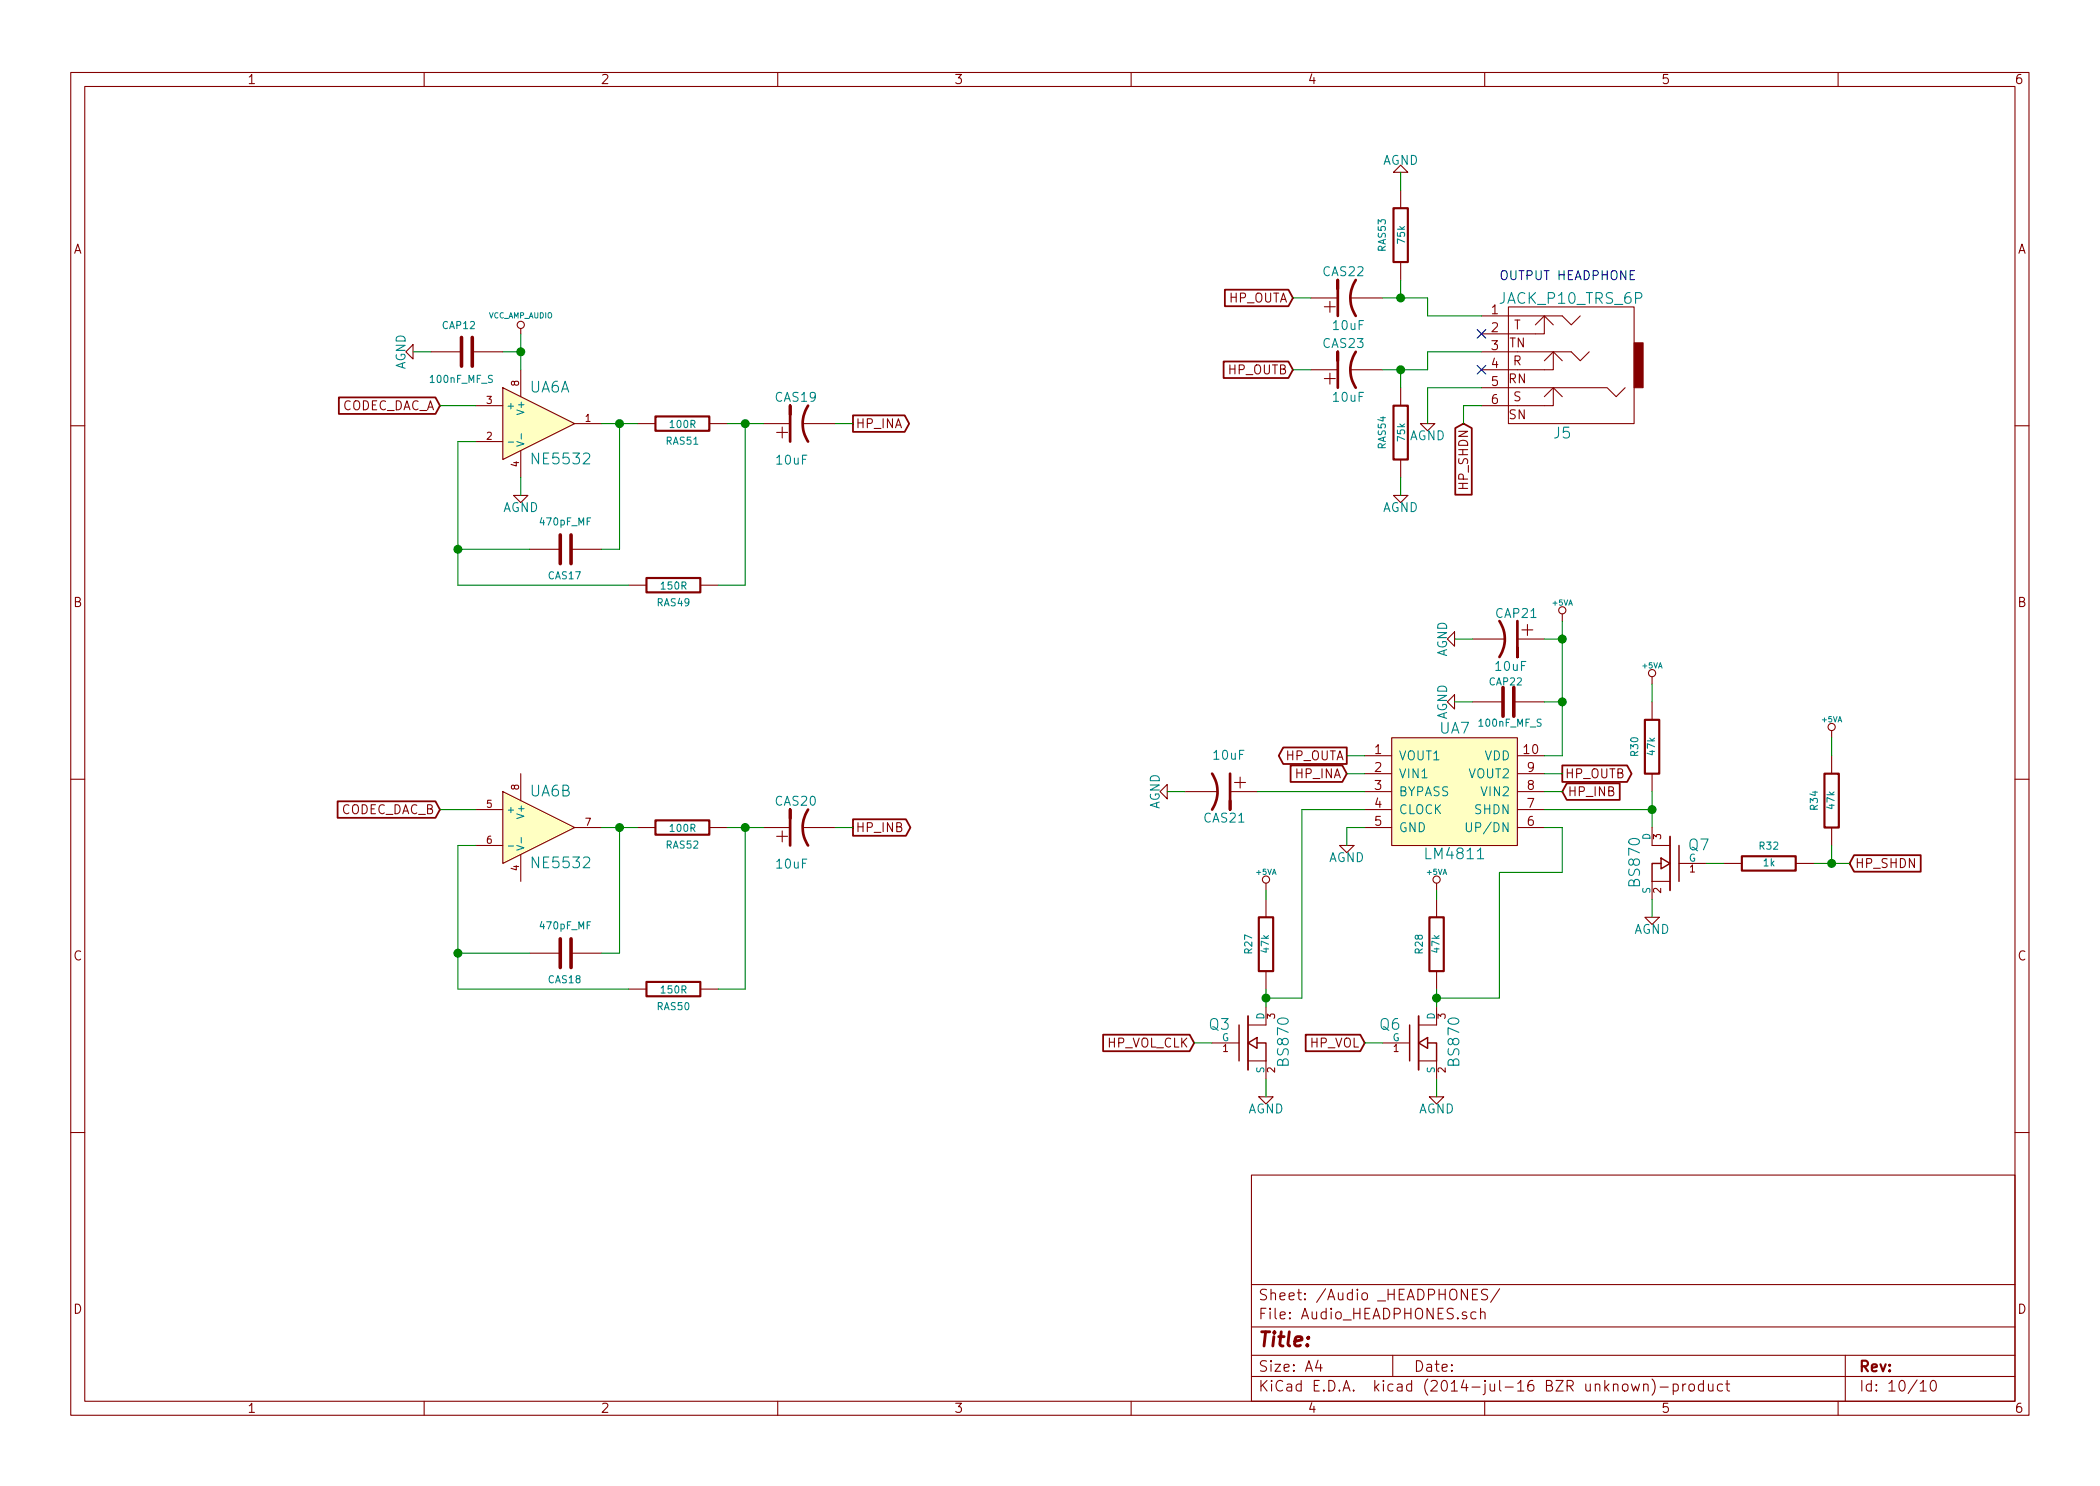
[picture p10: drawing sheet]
EESchema Schematic File Version 2
LIBS:power
LIBS:device
LIBS:transistors
LIBS:conn
LIBS:linear
LIBS:regul
LIBS:cmos4000
LIBS:adc-dac
LIBS:memory
LIBS:xilinx
LIBS:special
LIBS:microcontrollers
LIBS:dsp
LIBS:microchip
LIBS:analog_switches
LIBS:motorola
LIBS:texas
LIBS:intel
LIBS:audio
LIBS:interface
LIBS:digital-audio
LIBS:philips
LIBS:display
LIBS:cypress
LIBS:siliconi
LIBS:opto
LIBS:atmel
LIBS:contrib
LIBS:valves
LIBS:Duo_Audio_HMI_RC1A
LIBS:icnovaa20
LIBS:Duo_BottomBoard_RC1A-cache
EELAYER 25 0
EELAYER END
$Descr A4 11693 8268
encoding utf-8
Sheet 10 10
Title ""
Date ""
Rev ""
Comp ""
Comment1 ""
Comment2 ""
Comment3 ""
Comment4 ""
$EndDescr
$Comp
L JACK_P10_TRS_6P J5
U 1 1
P 8700 2000
F 0 "J5" H 8700 2400 60  0000 C CNN
F 1 "JACK_P10_TRS_6P" H 8650 1650 60  0000 C CNN
F 2 "MOD_Footprints_Lib:JACK-NMJ6HCD2_1" H 8700 2000 60  0001 C CNN
F 3 "~" H 8700 2000 60  0000 C CNN
	1    8700 2000
	-1   0    0    1   
$EndComp
$Comp
L AGND #PWR0252
U 1 1
P 7950 2350
F 0 "#PWR0252" H 7950 2350 40  0001 C CNN
F 1 "AGND" H 7950 2280 50  0000 C CNN
F 2 "~" H 7950 2350 60  0000 C CNN
F 3 "~" H 7950 2350 60  0000 C CNN
	1    7950 2350
	-1   0    0    -1  
$EndComp
NoConn ~ 8250 2050
NoConn ~ 8250 1850
$Comp
L AUDIO_OPAMP UA6
U 1 1
P 3000 2350
F 0 "UA6" H 2950 2550 60  0000 L CNN
F 1 "NE5532" H 2950 2150 60  0000 L CNN
F 2 "MOD_Footprints_Lib:SOIC8_E" H 3000 2350 60  0001 C CNN
F 3 "~" H 3000 2350 60  0000 C CNN
	1    3000 2350
	1    0    0    -1  
$EndComp
$Comp
L R RAS49
U 1 1
P 3750 3250
F 0 "RAS49" V 3850 3250 40  0000 C CNN
F 1 "150R" V 3757 3251 40  0000 C CNN
F 2 "MOD_Footprints_Lib:Resistor_PTH_6.35x2.35mm" V 3680 3250 30  0001 C CNN
F 3 "~" H 3750 3250 30  0000 C CNN
	1    3750 3250
	0    1    1    0   
$EndComp
$Comp
L AGND #PWR0253
U 1 1
P 2900 2750
F 0 "#PWR0253" H 2900 2750 40  0001 C CNN
F 1 "AGND" H 2900 2680 50  0000 C CNN
F 2 "~" H 2900 2750 60  0000 C CNN
F 3 "~" H 2900 2750 60  0000 C CNN
	1    2900 2750
	1    0    0    -1  
$EndComp
$Comp
L VCC_AMP_AUDIO #PWR0254
U 1 1
P 2900 1850
F 0 "#PWR0254" H 2900 1950 30  0001 C CNN
F 1 "VCC_AMP_AUDIO" H 2900 1950 30  0000 C CNN
F 2 "~" H 2900 1850 60  0000 C CNN
F 3 "~" H 2900 1850 60  0000 C CNN
	1    2900 1850
	1    0    0    -1  
$EndComp
$Comp
L C CAP12
U 1 1
P 2600 1950
F 0 "CAP12" V 2750 1900 40  0000 L CNN
F 1 "100nF_MF_S" V 2450 1800 40  0000 L CNN
F 2 "MOD_Footprints_Lib:CapacitorMetalFilm_7.2x2.5MM_P5MM" H 2638 1800 30  0001 C CNN
F 3 "~" H 2600 1950 60  0000 C CNN
	1    2600 1950
	0    -1   -1   0   
$EndComp
$Comp
L AGND #PWR0255
U 1 1
P 2300 1950
F 0 "#PWR0255" H 2300 1950 40  0001 C CNN
F 1 "AGND" H 2300 1880 50  0000 C CNN
F 2 "~" H 2300 1950 60  0000 C CNN
F 3 "~" H 2300 1950 60  0000 C CNN
	1    2300 1950
	0    1    1    0   
$EndComp
$Comp
L R RAS51
U 1 1
P 3800 2350
F 0 "RAS51" V 3900 2350 40  0000 C CNN
F 1 "100R" V 3807 2351 40  0000 C CNN
F 2 "MOD_Footprints_Lib:Resistor_PTH_6.35x2.35mm" V 3730 2350 30  0001 C CNN
F 3 "~" H 3800 2350 30  0000 C CNN
	1    3800 2350
	0    1    1    0   
$EndComp
$Comp
L AUDIO_OPAMP UA6
U 2 1
P 3000 4600
F 0 "UA6" H 2950 4800 60  0000 L CNN
F 1 "NE5532" H 2950 4400 60  0000 L CNN
F 2 "MOD_Footprints_Lib:SOIC8_E" H 3000 4600 60  0001 C CNN
F 3 "~" H 3000 4600 60  0000 C CNN
	2    3000 4600
	1    0    0    -1  
$EndComp
$Comp
L R RAS50
U 1 1
P 3750 5500
F 0 "RAS50" V 3850 5500 40  0000 C CNN
F 1 "150R" V 3757 5501 40  0000 C CNN
F 2 "MOD_Footprints_Lib:Resistor_PTH_6.35x2.35mm" V 3680 5500 30  0001 C CNN
F 3 "~" H 3750 5500 30  0000 C CNN
	1    3750 5500
	0    1    1    0   
$EndComp
$Comp
L R RAS52
U 1 1
P 3800 4600
F 0 "RAS52" V 3900 4600 40  0000 C CNN
F 1 "100R" V 3807 4601 40  0000 C CNN
F 2 "MOD_Footprints_Lib:Resistor_PTH_6.35x2.35mm" V 3730 4600 30  0001 C CNN
F 3 "~" H 3800 4600 30  0000 C CNN
	1    3800 4600
	0    1    1    0   
$EndComp
$Comp
L C CAS17
U 1 1
P 3150 3050
F 0 "CAS17" V 3300 2950 40  0000 L CNN
F 1 "470pF_MF" V 3000 2900 40  0000 L CNN
F 2 "MOD_Footprints_Lib:CapacitorMetalFilm_7.2x4.5MM_P5MM" H 3188 2900 30  0001 C CNN
F 3 "~" H 3150 3050 60  0000 C CNN
	1    3150 3050
	0    1    1    0   
$EndComp
$Comp
L C CAS18
U 1 1
P 3150 5300
F 0 "CAS18" V 3300 5200 40  0000 L CNN
F 1 "470pF_MF" V 3000 5150 40  0000 L CNN
F 2 "MOD_Footprints_Lib:CapacitorMetalFilm_7.2x4.5MM_P5MM" H 3188 5150 30  0001 C CNN
F 3 "~" H 3150 5300 60  0000 C CNN
	1    3150 5300
	0    1    1    0   
$EndComp
$Comp
L CP1 CAS19
U 1 1
P 4450 2350
F 0 "CAS19" V 4600 2250 50  0000 L CNN
F 1 "10uF" V 4250 2300 50  0000 L CNN
F 2 "MOD_Footprints_Lib:Capacitor5x11RM2" H 4450 2350 60  0001 C CNN
F 3 "~" H 4450 2350 60  0000 C CNN
	1    4450 2350
	0    -1   -1   0   
$EndComp
$Comp
L CP1 CAS20
U 1 1
P 4450 4600
F 0 "CAS20" V 4600 4500 50  0000 L CNN
F 1 "10uF" V 4250 4550 50  0000 L CNN
F 2 "MOD_Footprints_Lib:Capacitor5x11RM2" H 4450 4600 60  0001 C CNN
F 3 "~" H 4450 4600 60  0000 C CNN
	1    4450 4600
	0    -1   -1   0   
$EndComp
Text Notes 8350 1550 0    50   ~ 0
OUTPUT HEADPHONE
$Comp
L LM4811 UA7
U 1 1
P 8100 4400
F 0 "UA7" H 8100 4750 60  0000 C CNN
F 1 "LM4811" H 8100 4050 60  0000 C CNN
F 2 "MOD_Footprints_Lib:MSOP10" H 8100 4400 60  0001 C CNN
F 3 "" H 8100 4400 60  0000 C CNN
	1    8100 4400
	1    0    0    -1  
$EndComp
Text GLabel 10300 4800 2    50   Input ~ 0
HP_SHDN
Text GLabel 7600 5800 0    50   Input ~ 0
HP_VOL
Text GLabel 6650 5800 0    50   Input ~ 0
HP_VOL_CLK
Text GLabel 7500 4300 0    50   Input ~ 0
HP_INA
Text GLabel 8700 4400 2    50   Input ~ 0
HP_INB
Text GLabel 4750 2350 2    50   Output ~ 0
HP_INA
Text GLabel 4750 4600 2    50   Output ~ 0
HP_INB
$Comp
L +5VA #PWR0256
U 1 1
P 8700 3450
F 0 "#PWR0256" H 8700 3580 20  0001 C CNN
F 1 "+5VA" H 8700 3550 30  0000 C CNN
F 2 "" H 8700 3450 60  0000 C CNN
F 3 "" H 8700 3450 60  0000 C CNN
	1    8700 3450
	1    0    0    -1  
$EndComp
$Comp
L C CAP22
U 1 1
P 8400 3900
F 0 "CAP22" V 8515 3820 40  0000 L CNN
F 1 "100nF_MF_S" V 8285 3710 40  0000 L CNN
F 2 "MOD_Footprints_Lib:CapacitorMetalFilm_7.2x2.5MM_P5MM" H 8438 3750 30  0001 C CNN
F 3 "~" H 8400 3900 60  0000 C CNN
	1    8400 3900
	0    -1   -1   0   
$EndComp
$Comp
L AGND #PWR0257
U 1 1
P 8100 3900
F 0 "#PWR0257" H 8100 3900 40  0001 C CNN
F 1 "AGND" H 8100 3830 50  0000 C CNN
F 2 "~" H 8100 3900 60  0000 C CNN
F 3 "~" H 8100 3900 60  0000 C CNN
	1    8100 3900
	0    1    1    0   
$EndComp
Text GLabel 7200 1650 0    50   Input ~ 0
HP_OUTA
Text GLabel 7200 2050 0    50   Input ~ 0
HP_OUTB
$Comp
L AGND #PWR0258
U 1 1
P 6500 4400
F 0 "#PWR0258" H 6500 4400 40  0001 C CNN
F 1 "AGND" H 6500 4330 50  0000 C CNN
F 2 "~" H 6500 4400 60  0000 C CNN
F 3 "~" H 6500 4400 60  0000 C CNN
	1    6500 4400
	0    1    -1   0   
$EndComp
$Comp
L AGND #PWR0259
U 1 1
P 7500 4700
F 0 "#PWR0259" H 7500 4700 40  0001 C CNN
F 1 "AGND" H 7500 4630 50  0000 C CNN
F 2 "~" H 7500 4700 60  0000 C CNN
F 3 "~" H 7500 4700 60  0000 C CNN
	1    7500 4700
	-1   0    0    -1  
$EndComp
$Comp
L R R30
U 1 1
P 9200 4150
F 0 "R30" V 9300 4150 40  0000 C CNN
F 1 "47k" V 9207 4151 40  0000 C CNN
F 2 "MOD_Footprints_Lib:SM0603" V 9130 4150 30  0001 C CNN
F 3 "~" H 9200 4150 30  0000 C CNN
	1    9200 4150
	-1   0    0    -1  
$EndComp
$Comp
L +5VA #PWR0260
U 1 1
P 9200 3800
F 0 "#PWR0260" H 9200 3930 20  0001 C CNN
F 1 "+5VA" H 9200 3900 30  0000 C CNN
F 2 "" H 9200 3800 60  0000 C CNN
F 3 "" H 9200 3800 60  0000 C CNN
	1    9200 3800
	1    0    0    -1  
$EndComp
Text GLabel 7500 4200 0    50   Output ~ 0
HP_OUTA
Text GLabel 8700 4300 2    50   Output ~ 0
HP_OUTB
$Comp
L CP1 CAS22
U 1 1
P 7500 1650
F 0 "CAS22" V 7650 1550 50  0000 L CNN
F 1 "10uF" V 7350 1550 50  0000 L CNN
F 2 "MOD_Footprints_Lib:Capacitor5x11RM2" H 7500 1650 60  0001 C CNN
F 3 "~" H 7500 1650 60  0000 C CNN
	1    7500 1650
	0    -1   -1   0   
$EndComp
$Comp
L CP1 CAS23
U 1 1
P 7500 2050
F 0 "CAS23" V 7650 1950 50  0000 L CNN
F 1 "10uF" V 7350 1950 50  0000 L CNN
F 2 "MOD_Footprints_Lib:Capacitor5x11RM2" H 7500 2050 60  0001 C CNN
F 3 "~" H 7500 2050 60  0000 C CNN
	1    7500 2050
	0    -1   -1   0   
$EndComp
$Comp
L CP1 CAS21
U 1 1
P 6800 4400
F 0 "CAS21" V 6950 4300 50  0000 L CNN
F 1 "10uF" V 6600 4350 50  0000 L CNN
F 2 "MOD_Footprints_Lib:Capacitor5x11RM2" H 6800 4400 60  0001 C CNN
F 3 "~" H 6800 4400 60  0000 C CNN
	1    6800 4400
	0    1    1    0   
$EndComp
$Comp
L CP1 CAP21
U 1 1
P 8400 3550
F 0 "CAP21" V 8260 3475 50  0000 L CNN
F 1 "10uF" V 8555 3470 50  0000 L CNN
F 2 "MOD_Footprints_Lib:Capacitor5x11RM2" H 8400 3550 60  0001 C CNN
F 3 "~" H 8400 3550 60  0000 C CNN
	1    8400 3550
	0    1    1    0   
$EndComp
$Comp
L AGND #PWR0261
U 1 1
P 8100 3550
F 0 "#PWR0261" H 8100 3550 40  0001 C CNN
F 1 "AGND" H 8100 3480 50  0000 C CNN
F 2 "~" H 8100 3550 60  0000 C CNN
F 3 "~" H 8100 3550 60  0000 C CNN
	1    8100 3550
	0    1    1    0   
$EndComp
Text GLabel 2450 2250 0    50   Input ~ 0
CODEC_DAC_A
Text GLabel 2450 4500 0    50   Input ~ 0
CODEC_DAC_B
$Comp
L R RAS53
U 1 1
P 7800 1300
F 0 "RAS53" V 7700 1300 40  0000 C CNN
F 1 "75k" V 7807 1301 40  0000 C CNN
F 2 "MOD_Footprints_Lib:Resistor_PTH_6.35x2.35mm" V 7730 1300 30  0001 C CNN
F 3 "~" H 7800 1300 30  0000 C CNN
	1    7800 1300
	1    0    0    -1  
$EndComp
$Comp
L R RAS54
U 1 1
P 7800 2400
F 0 "RAS54" V 7700 2400 40  0000 C CNN
F 1 "75k" V 7807 2401 40  0000 C CNN
F 2 "MOD_Footprints_Lib:Resistor_PTH_6.35x2.35mm" V 7730 2400 30  0001 C CNN
F 3 "~" H 7800 2400 30  0000 C CNN
	1    7800 2400
	1    0    0    -1  
$EndComp
$Comp
L AGND #PWR0262
U 1 1
P 7800 2750
F 0 "#PWR0262" H 7800 2750 40  0001 C CNN
F 1 "AGND" H 7800 2680 50  0000 C CNN
F 2 "~" H 7800 2750 60  0000 C CNN
F 3 "~" H 7800 2750 60  0000 C CNN
	1    7800 2750
	-1   0    0    -1  
$EndComp
$Comp
L AGND #PWR0263
U 1 1
P 7800 950
F 0 "#PWR0263" H 7800 950 40  0001 C CNN
F 1 "AGND" H 7800 880 50  0000 C CNN
F 2 "~" H 7800 950 60  0000 C CNN
F 3 "~" H 7800 950 60  0000 C CNN
	1    7800 950 
	1    0    0    1   
$EndComp
Wire Wire Line
	8250 2150 7950 2150
Wire Wire Line
	7950 2150 7950 2350
Wire Wire Line
	2900 2650 2900 2750
Wire Wire Line
	2550 3250 3500 3250
Wire Wire Line
	2550 2450 2650 2450
Wire Wire Line
	2900 1850 2900 2050
Wire Wire Line
	2300 1950 2400 1950
Wire Wire Line
	2800 1950 2900 1950
Connection ~ 2900 1950
Wire Wire Line
	2450 2250 2650 2250
Wire Wire Line
	2450 4500 2650 4500
Wire Wire Line
	2550 2450 2550 3250
Wire Wire Line
	3350 2350 3550 2350
Wire Wire Line
	4050 2350 4250 2350
Wire Wire Line
	4150 3250 4000 3250
Wire Wire Line
	4150 2350 4150 3250
Connection ~ 4150 2350
Wire Wire Line
	3450 2350 3450 3050
Wire Wire Line
	3450 3050 3350 3050
Connection ~ 3450 2350
Wire Wire Line
	2950 3050 2550 3050
Connection ~ 2550 3050
Wire Wire Line
	4050 4600 4250 4600
Wire Wire Line
	3350 4600 3550 4600
Wire Wire Line
	4000 5500 4150 5500
Wire Wire Line
	4150 5500 4150 4600
Connection ~ 4150 4600
Wire Wire Line
	2550 5500 3500 5500
Wire Wire Line
	2550 4700 2550 5500
Wire Wire Line
	2550 4700 2650 4700
Wire Wire Line
	2950 5300 2550 5300
Connection ~ 2550 5300
Wire Wire Line
	3350 5300 3450 5300
Wire Wire Line
	3450 5300 3450 4600
Connection ~ 3450 4600
Wire Wire Line
	7250 4500 7600 4500
Wire Wire Line
	8600 4600 8700 4600
Wire Wire Line
	7500 4300 7600 4300
Wire Wire Line
	8600 4400 8700 4400
Wire Wire Line
	4650 4600 4750 4600
Wire Wire Line
	4650 2350 4750 2350
Wire Wire Line
	8700 4200 8600 4200
Wire Wire Line
	8700 3450 8700 4200
Wire Wire Line
	8100 3900 8200 3900
Connection ~ 8700 3900
Wire Wire Line
	8600 4300 8700 4300
Wire Wire Line
	7500 4200 7600 4200
Wire Wire Line
	7000 4400 7600 4400
Wire Wire Line
	6500 4400 6600 4400
Wire Wire Line
	7500 4700 7500 4600
Wire Wire Line
	7500 4600 7600 4600
Connection ~ 9200 4500
Wire Wire Line
	9200 3800 9200 3900
Wire Wire Line
	8600 3900 8700 3900
Wire Wire Line
	7200 1650 7300 1650
Wire Wire Line
	7200 2050 7300 2050
Wire Wire Line
	7700 1650 7950 1650
Wire Wire Line
	7950 1650 7950 1750
Wire Wire Line
	7950 1750 8250 1750
Wire Wire Line
	7700 2050 7950 2050
Wire Wire Line
	7950 2050 7950 1950
Wire Wire Line
	7950 1950 8250 1950
Wire Wire Line
	8600 3550 8700 3550
Connection ~ 8700 3550
Wire Wire Line
	8100 3550 8200 3550
Wire Wire Line
	7800 1550 7800 1650
Connection ~ 7800 1650
Wire Wire Line
	7800 2150 7800 2050
Connection ~ 7800 2050
Wire Wire Line
	7800 2650 7800 2750
Wire Wire Line
	7800 950  7800 1050
Wire Wire Line
	9200 4400 9200 4600
Text GLabel 8150 2350 3    50   Input ~ 0
HP_SHDN
Wire Wire Line
	8150 2350 8150 2250
Wire Wire Line
	8150 2250 8250 2250
$Comp
L MOS_N_SOT23 Q7
U 1 1
P 9300 4800
F 0 "Q7" H 9200 4900 60  0000 R CNN
F 1 "BS870" V 9500 4950 60  0000 R CNN
F 2 "MOD_Footprints_Lib:SOT23" H 9300 4800 60  0001 C CNN
F 3 "~" H 9300 4800 60  0000 C CNN
	1    9300 4800
	-1   0    0    -1  
$EndComp
$Comp
L AGND #PWR0264
U 1 1
P 9200 5100
F 0 "#PWR0264" H 9200 5100 40  0001 C CNN
F 1 "AGND" H 9200 5030 50  0000 C CNN
F 2 "~" H 9200 5100 60  0000 C CNN
F 3 "~" H 9200 5100 60  0000 C CNN
	1    9200 5100
	-1   0    0    -1  
$EndComp
Wire Wire Line
	8600 4500 9200 4500
$Comp
L R R34
U 1 1
P 10200 4450
F 0 "R34" V 10300 4450 40  0000 C CNN
F 1 "47k" V 10207 4451 40  0000 C CNN
F 2 "MOD_Footprints_Lib:SM0603" V 10130 4450 30  0001 C CNN
F 3 "~" H 10200 4450 30  0000 C CNN
	1    10200 4450
	-1   0    0    -1  
$EndComp
Wire Wire Line
	10100 4800 10300 4800
Wire Wire Line
	10200 4800 10200 4700
$Comp
L +5VA #PWR0265
U 1 1
P 10200 4100
F 0 "#PWR0265" H 10200 4230 20  0001 C CNN
F 1 "+5VA" H 10200 4200 30  0000 C CNN
F 2 "" H 10200 4100 60  0000 C CNN
F 3 "" H 10200 4100 60  0000 C CNN
	1    10200 4100
	1    0    0    -1  
$EndComp
Wire Wire Line
	10200 4100 10200 4200
Connection ~ 10200 4800
Wire Wire Line
	9200 5000 9200 5100
$Comp
L R R32
U 1 1
P 9850 4800
F 0 "R32" V 9950 4800 40  0000 C CNN
F 1 "1k" V 9857 4801 40  0000 C CNN
F 2 "MOD_Footprints_Lib:SM0603" V 9780 4800 30  0001 C CNN
F 3 "~" H 9850 4800 30  0000 C CNN
	1    9850 4800
	0    1    -1   0   
$EndComp
Wire Wire Line
	9500 4800 9600 4800
$Comp
L MOS_N_SOT23 Q6
U 1 1
P 7900 5800
F 0 "Q6" H 7800 5900 60  0000 R CNN
F 1 "BS870" V 8100 5950 60  0000 R CNN
F 2 "MOD_Footprints_Lib:SOT23" H 7900 5800 60  0001 C CNN
F 3 "~" H 7900 5800 60  0000 C CNN
	1    7900 5800
	1    0    0    -1  
$EndComp
$Comp
L AGND #PWR0266
U 1 1
P 8000 6100
F 0 "#PWR0266" H 8000 6100 40  0001 C CNN
F 1 "AGND" H 8000 6030 50  0000 C CNN
F 2 "~" H 8000 6100 60  0000 C CNN
F 3 "~" H 8000 6100 60  0000 C CNN
	1    8000 6100
	1    0    0    -1  
$EndComp
Wire Wire Line
	8000 6000 8000 6100
$Comp
L MOS_N_SOT23 Q3
U 1 1
P 6950 5800
F 0 "Q3" H 6850 5900 60  0000 R CNN
F 1 "BS870" V 7150 5950 60  0000 R CNN
F 2 "MOD_Footprints_Lib:SOT23" H 6950 5800 60  0001 C CNN
F 3 "~" H 6950 5800 60  0000 C CNN
	1    6950 5800
	1    0    0    -1  
$EndComp
$Comp
L AGND #PWR0267
U 1 1
P 7050 6100
F 0 "#PWR0267" H 7050 6100 40  0001 C CNN
F 1 "AGND" H 7050 6030 50  0000 C CNN
F 2 "~" H 7050 6100 60  0000 C CNN
F 3 "~" H 7050 6100 60  0000 C CNN
	1    7050 6100
	1    0    0    -1  
$EndComp
Wire Wire Line
	7050 6000 7050 6100
$Comp
L R R27
U 1 1
P 7050 5250
F 0 "R27" V 7150 5250 40  0000 C CNN
F 1 "47k" V 7057 5251 40  0000 C CNN
F 2 "MOD_Footprints_Lib:SM0603" V 6980 5250 30  0001 C CNN
F 3 "~" H 7050 5250 30  0000 C CNN
	1    7050 5250
	-1   0    0    -1  
$EndComp
$Comp
L +5VA #PWR0268
U 1 1
P 7050 4950
F 0 "#PWR0268" H 7050 5080 20  0001 C CNN
F 1 "+5VA" H 7050 5050 30  0000 C CNN
F 2 "" H 7050 4950 60  0000 C CNN
F 3 "" H 7050 4950 60  0000 C CNN
	1    7050 4950
	1    0    0    -1  
$EndComp
Wire Wire Line
	7050 4950 7050 5000
Wire Wire Line
	7050 5500 7050 5600
Wire Wire Line
	6650 5800 6750 5800
Wire Wire Line
	7250 4500 7250 5550
Wire Wire Line
	7600 5800 7700 5800
Wire Wire Line
	7250 5550 7050 5550
Connection ~ 7050 5550
$Comp
L R R28
U 1 1
P 8000 5250
F 0 "R28" V 8100 5250 40  0000 C CNN
F 1 "47k" V 8007 5251 40  0000 C CNN
F 2 "MOD_Footprints_Lib:SM0603" V 7930 5250 30  0001 C CNN
F 3 "~" H 8000 5250 30  0000 C CNN
	1    8000 5250
	-1   0    0    -1  
$EndComp
$Comp
L +5VA #PWR0269
U 1 1
P 8000 4950
F 0 "#PWR0269" H 8000 5080 20  0001 C CNN
F 1 "+5VA" H 8000 5050 30  0000 C CNN
F 2 "" H 8000 4950 60  0000 C CNN
F 3 "" H 8000 4950 60  0000 C CNN
	1    8000 4950
	1    0    0    -1  
$EndComp
Wire Wire Line
	8000 4950 8000 5000
Wire Wire Line
	8000 5500 8000 5600
Wire Wire Line
	8000 5550 8350 5550
Wire Wire Line
	8350 5550 8350 4850
Wire Wire Line
	8350 4850 8700 4850
Wire Wire Line
	8700 4850 8700 4600
Connection ~ 8000 5550
$EndSCHEMATC
